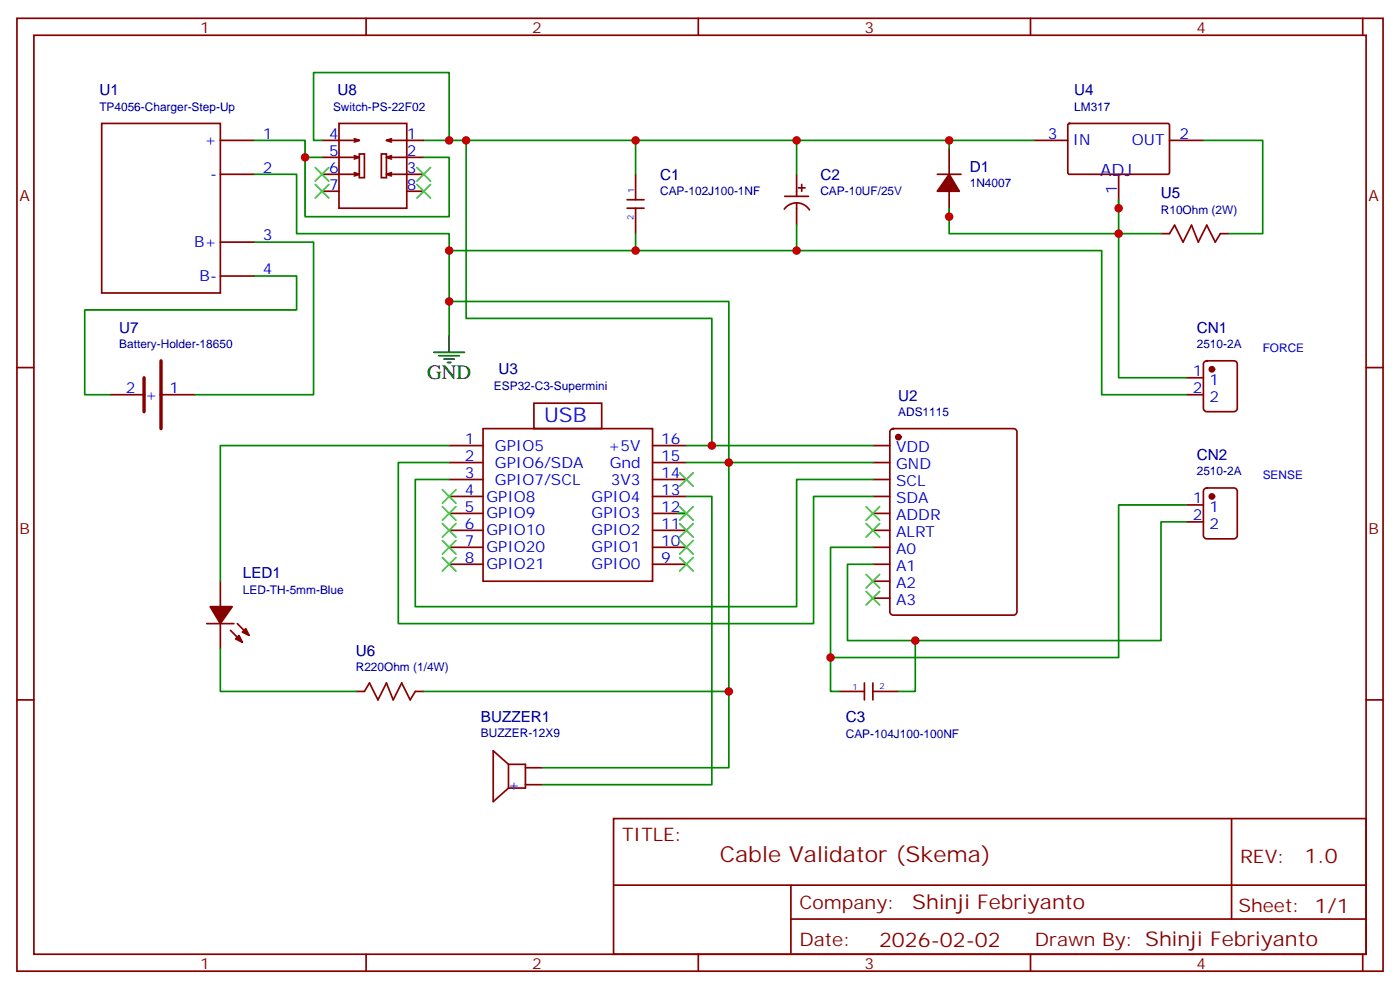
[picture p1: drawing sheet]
<svg xmlns="http://www.w3.org/2000/svg" width="291mm" height="206mm" viewBox="0 0 291 206" stroke-linecap="round" stroke-linejoin="round" font-family="sans-serif">
<g fill="none" stroke="#870000" stroke-width=".35">
<path d="M3.5 3.8h284.4v198.3h-284.4zM7.1 7.3h277.2v191.2h-277.2zM76.2 3.8v3.5M145.3 3.8v3.5M214.5 3.8v3.5M283.6 3.8v3.5M21.2 25.7h24.7v35.3h-24.7zM45.9 29.2h7M45.9 36.3h7M67 39.8h3.6M70.6 25.7h14.1v17.6h-14.1zM73.7 28.9l1.1 .3h-7.8"/>
<path d="M73.7 32.4l1.1 .3h-7.8M73.7 35.9l1.1 .4h-7.8M74.8 32h1v5h-1zM74.8 29.2l-1.1 .4M74.8 32.7l-1.1 .4M74.8 36.3l-1.1 .3M79.4 32h1v5h-1zM80.4 29.2l1.1 .4M80.4 32.7l1.1 .4M80.4 36.3l1.1 .3M81.5 28.9l-1.1 .3h7.8M81.5 32.4l-1.1 .3h7.8"/>
<path d="M81.5 35.9l-1.1 .4h7.8M84.7 39.8h3.5M132.3 36.3v5.3M165.8 36.3v4.6M166.2 39.1h1.4M166.9 38.4v1.4M195.1 36.3h4.9M197.6 31v5.3M197.6 39.8v5.3M215.2 29.2h7M222.3 25.9l.3-.2h20.6l.2 .3v10.1l-.3 .2-20.7-.1-.2-.3zM232.8 36.3v7"/>
<path d="M243.4 29.2h7.1M45.9 50.4h7M45.9 57.4h7M130.5 41.6h3.6M130.5 43.3h3.6M132.3 43.3v5.3M163.2 43.5a3.2 3.2 0 0 1 5.3 .2M163.3 40.9h5M165.8 42.3v4.5M241.7 48.6h1.7l1.1-1.8 1.7 3.6 1.8-3.6 1.4 3.6 1.8-3.6 1.7 3.6 1.1-1.8h1.8M3.5 76.5h3.6M246.9 78.6h3.6"/>
<path d="M250.7 75.3l.5-.2h5.6a.71 .71 0 0 1 .7 .7v9.1a.76 .76 0 0 1-.7 .8h-5.6a.76 .76 0 0 1-.7-.8v-9.1zM284.3 76.5h3.6M22.9 82.1h7.1M33.5 82.1h7.1M93.5 92.7h7M93.5 96.2h7M93.5 99.8h7M100.5 89.2h35.3v31.7h-35.3zM111.1 83.9h14.1v5.3h-14.1zM135.8 92.7h7.1M135.8 96.2h7.1M135.8 99.8h7.1"/>
<path d="M181.7 92.7h3.5M181.7 96.2h3.5M181.7 99.8h3.5M185.4 89.4l.5-.2h25.1a.71 .71 0 0 1 .7 .7v37.4a.76 .76 0 0 1-.7 .7h-25.1a.76 .76 0 0 1-.7-.7v-37.4zM246.9 82.1h3.6M93.5 103.3h7M93.5 106.8h7M93.5 110.3h7M93.5 113.9h7M93.5 117.4h7M135.8 103.3h7.1M135.8 106.8h7.1"/>
<path d="M135.8 110.3h7.1M135.8 113.9h7.1M135.8 117.4h7.1M181.7 103.3h3.5M181.7 106.8h3.5M181.7 110.3h3.5M181.7 113.9h3.5M181.7 117.4h3.5M246.9 105.1h3.6M246.9 108.6h3.6M250.7 101.7l.5-.2h5.6a.71 .71 0 0 1 .7 .7v9.2a.76 .76 0 0 1-.7 .7h-5.6a.76 .76 0 0 1-.7-.7v-9.2zM45.9 120.9v5.3"/>
<path d="M45.9 129.8v5.2M181.7 120.9h3.5M181.7 124.5h3.5M3.5 145.6h3.6M74.1 143.9h1.7l1.1-1.8 1.8 3.5 1.7-3.5 1.4 3.5 1.8-3.5 1.8 3.5 1-1.7h1.8M105.8 159h3.6v5h-3.6M105.8 159v5M105.8 159l-3.1-2.8v10.6l3.1-2.8M109.4 159.7h3.5M174.6 143.9h5.3M179.9 142.1v3.5M181.7 143.9h5.3"/>
<path d="M181.7 142.1v3.5M284.3 145.6h3.6M109.4 163.3h3.5M127.7 170.3h156.6v28.2h-156.6zM256.3 170.3v20.9M76.2 198.5v3.6M127.7 184.2h156.5M145.3 198.5v3.6M164.6 191.2h119.6M164.6 184.2v14.1M214.5 198.5v3.6M283.6 198.5v3.6"/>
</g>
<g fill="#870000" stroke="#870000" stroke-width=".35">
<path d="M197.6 36.3l2.1 3.5h-4.6z"/>
<path d="M49 132.9l.7-.7 .7 1.4z"/>
<path d="M51.2 130.8l.7 1.4-1.5-.7z"/>
<path d="M48 131.2l1.4 1.4z"/>
<path d="M49.4 129.8l1.4 1.4z"/>
<path d="M43 129.8h5.7z"/>
<path d="M43.7 126.2h4.6l-2.4 3.6z"/>
<circle cx="187" cy="90.9" r=".53"/>
<circle cx="252.2" cy="103.3" r=".53"/>
<circle cx="252.2" cy="76.8" r=".53"/>
</g>
<g fill="none" stroke="#008700" stroke-width=".35">
<path d="M52.9 36.3h8.8v12.3h31.8v14.1h58.2v33.5h-8.8M52.9 29.2h10.6v3.5h3.5M63.5 32.7v12.4h30v-12.4h-5.3M67 29.2h-1.7v-14.1h28.2v14.1M88.2 29.2h8.8v37.1h51.2v26.4h-5.3M97 29.2h35.3M132.3 36.3v-7.1h33.5v7.1M165.8 29.2h31.8v1.8M197.6 29.2h17.6M250.5 29.2h12.3v19.4h-7M52.9 57.4h8.8v7.1h-44.1v17.6h5.3M52.9 50.4h12.4v31.7h-24.7"/>
<path d="M93.5 52.1h38.8M165.8 46.8v5.3h-33.5v-3.5M165.8 52.1h63.5v30h17.6M232.8 41.6v7h-35.2v-5.3M241.7 48.6h-8.9v30h14.1M93.5 62.7v7.1M93.5 99.8h-7.1v26.4h79.4v-26.4h15.9M93.5 96.2h-10.6v33.6h86.4v-26.5h12.4M93.5 92.7h-47.6v28.2M148.2 92.7h33.5M181.7 96.2h-30v63.5h-38.8M141.1 106.8h1.8"/>
<path d="M142.9 103.3h5.3v60h-35.3M246.9 108.6h-5.2v24.7h-65.3v-15.9h5.3M246.9 105.1h-14.1v31.7h-59.9v-22.9h8.8M45.9 135v8.9h28.2M172.9 136.8v7.1h1.7M190.5 133.3v10.6h-3.5M88.2 143.9h63.5"/>
</g>
<g fill="none" stroke="#3c3" stroke-width=".35">
<path d="M65.6 34.9l2.8 2.8M65.6 38.4l2.8 2.8M68.4 34.9l-2.8 2.8M68.4 38.4l-2.8 2.8M86.8 34.9l2.8 2.8M86.8 38.4l2.8 2.8M89.6 34.9l-2.8 2.8M89.6 38.4l-2.8 2.8M141.5 98.4l2.8 2.8M144.3 98.4l-2.8 2.8M92.1 101.9l2.8 2.8M92.1 105.4l2.8 2.8"/>
<path d="M92.1 108.9l2.8 2.9M92.1 112.5l2.8 2.8M92.1 116l2.8 2.8M94.9 101.9l-2.8 2.8M94.9 105.4l-2.8 2.8M94.9 108.9l-2.8 2.9M94.9 112.5l-2.8 2.8M94.9 116l-2.8 2.8M141.5 108.9l2.8 2.9M141.5 112.5l2.8 2.8M141.5 116l2.8 2.8M141.5 105.4l2.8 2.8"/>
<path d="M144.3 108.9l-2.8 2.9M144.3 112.5l-2.8 2.8M144.3 116l-2.8 2.8M144.3 105.4l-2.8 2.8M180.3 105.4l2.8 2.8M180.3 108.9l2.8 2.9M180.3 119.5l2.8 2.8M183.1 105.4l-2.8 2.8M183.1 108.9l-2.8 2.9M183.1 119.5l-2.8 2.8M180.3 123l2.8 2.9M183.1 123l-2.8 2.9"/>
</g>
<path d="M30 78.6v7.1M33.5 75.1v14.1" fill="none" stroke="#870000" stroke-width=".71"/>
<path d="M90.3 73.3h6.4M91.4 74h4.2M92.4 74.7h2.1M93.1 75.4h.7M93.5 69.8v3.5" fill="none" stroke="#000" stroke-width=".35"/>
<g fill="#c00">
<circle cx="165.8" cy="29.2" r=".88"/>
<circle cx="197.6" cy="29.2" r=".88"/>
<circle cx="148.2" cy="92.7" r=".88"/>
<circle cx="151.7" cy="96.2" r=".88"/>
<circle cx="197.6" cy="45.1" r=".88"/>
<circle cx="232.8" cy="43.3" r=".88"/>
<circle cx="232.8" cy="48.6" r=".88"/>
<circle cx="165.8" cy="52.1" r=".88"/>
<circle cx="172.9" cy="136.8" r=".88"/>
<circle cx="190.5" cy="133.3" r=".88"/>
<circle cx="132.3" cy="29.2" r=".88"/>
<circle cx="97" cy="29.2" r=".88"/>
<circle cx="132.3" cy="52.1" r=".88"/>
<circle cx="93.5" cy="52.1" r=".88"/>
<circle cx="151.7" cy="143.9" r=".88"/>
<circle cx="93.5" cy="29.2" r=".88"/>
<circle cx="63.5" cy="32.7" r=".88"/>
<circle cx="93.5" cy="62.7" r=".88"/>
</g>
<text font-size="4.6" fill="#800" x="149.8" y="179.3">Cable Validator (Skema)</text>
<text font-size="4.2" x="88.9" y="79">GND</text>
<text font-size="4.2" fill="#00f" x="113.2" y="87.8">USB</text>
<g font-size="4.2" fill="#800">
<text x="271.5" y="179.6">1.0</text>
<text x="189.9" y="189.1">Shinji Febriyanto</text>
<text x="183" y="196.9">2026-02-02</text>
</g>
<g font-size="3.9" fill="#800">
<text x="129.5" y="174.9">TITLE:</text>
<text x="258.1" y="179.6">REV:</text>
<text x="166.4" y="189.1">Company:</text>
<text x="257.7" y="189.7">Sheet: 1/1</text>
<text x="166.4" y="196.8">Date:</text>
<text x="215.4" y="196.9">Drawn By: Shinji Febriyanto</text>
</g>
<text font-size="3.5" fill="#00f" x="229" y="36.6">ADJ</text>
<g font-size="3.2" fill="#800">
<text x="41.6" y="6.8">1</text>
<text x="110.8" y="6.8">2</text>
<text x="179.9" y="6.8">3</text>
<text x="249.1" y="6.8">4</text>
<text x="4.1" y="41.9">A</text>
<text x="284.9" y="41.9">A</text>
<text x="4.1" y="111.1">B</text>
<text x="284.9" y="111.1">B</text>
<text x="41.6" y="201.5">1</text>
<text x="110.8" y="201.5">2</text>
<text x="179.9" y="201.5">3</text>
<text x="249.1" y="201.5">4</text>
</g>
<g font-size="3.2" fill="#000080">
<text x="20.7" y="19.8">U1</text>
<text x="70.2" y="19.8">U8</text>
<text x="223.6" y="19.9">U4</text>
<text x="201.8" y="35.7">D1</text>
<text x="137.4" y="37.5">C1</text>
<text x="170.8" y="37.4">C2</text>
<text x="241.6" y="41.3">U5</text>
<text x="24.8" y="69.3">U7</text>
<text x="249.1" y="69.3">CN1</text>
<text x="103.7" y="77.9">U3</text>
<text x="187" y="83.4">U2</text>
<text x="249.1" y="95.7">CN2</text>
<text x="50.6" y="120.3">LED1</text>
<text x="74.1" y="136.5">U6</text>
<text x="100.1" y="150.3">BUZZER1</text>
<text x="176" y="150.3">C3</text>
</g>
<g font-size="3.2" fill="#00f">
<text x="54.7" y="28.9">1</text>
<text x="68.5" y="28.9">4</text>
<text x="84.7" y="28.9">1</text>
<text x="218.1" y="28.9">3</text>
<text x="245.5" y="28.9">2</text>
<text x="42.6" y="30.3">+</text>
<text x="54.7" y="35.9">2</text>
<text x="68.5" y="35.9">6</text>
<text x="68.5" y="32.4">5</text>
<text x="84.7" y="35.9">3</text>
<text x="84.7" y="32.4">2</text>
<text x="223.3" y="30.3">IN</text>
<text x="235.6" y="30.3">OUT</text>
<text x="43.7" y="37.3">-</text>
<text x="68.5" y="39.4">7</text>
<text x="84.7" y="39.4">8</text>
<text x="232.5" y="40.4" transform="rotate(-90 232.5 40.4)">1</text>
<text x="40.4" y="51.4">B+</text>
<text x="54.7" y="50">3</text>
<text x="41.5" y="58.5">B-</text>
<text x="54.7" y="57.1">4</text>
<text x="26.2" y="81.8">2</text>
<text x="30.2" y="83.2">+</text>
<text x="35.3" y="81.8">1</text>
<text x="248.3" y="78.2">1</text>
<text x="248.3" y="81.8">2</text>
<text x="251.8" y="80">1</text>
<text x="251.8" y="83.5">2</text>
<text x="96.8" y="92.4">1</text>
<text x="96.8" y="95.9">2</text>
<text x="103" y="93.8">GPIO5</text>
<text x="126.6" y="93.8">+5V</text>
<text x="137.6" y="95.9">15</text>
<text x="137.6" y="92.4">16</text>
<text x="186.5" y="94.1">VDD</text>
<text x="96.8" y="99.4">3</text>
<text x="103" y="97.3">GPIO6/SDA</text>
<text x="103" y="100.8">GPIO7/SCL</text>
<text x="126.9" y="97.3">Gnd</text>
<text x="127.1" y="100.8">3V3</text>
<text x="137.6" y="99.4">14</text>
<text x="186.5" y="97.6">GND</text>
<text x="186.5" y="101.2">SCL</text>
<text x="96.8" y="102.9">4</text>
<text x="96.8" y="106.5">5</text>
<text x="101.2" y="104.4">GPIO8</text>
<text x="101.2" y="107.9">GPIO9</text>
<text x="123.1" y="107.9">GPIO3</text>
<text x="123.1" y="104.4">GPIO4</text>
<text x="137.6" y="106.5">12</text>
<text x="137.6" y="102.9">13</text>
<text x="186.5" y="104.7">SDA</text>
<text x="248.3" y="104.7">1</text>
<text x="251.8" y="106.5">1</text>
<text x="96.8" y="110">6</text>
<text x="96.8" y="113.5">7</text>
<text x="101.2" y="111.4">GPIO10</text>
<text x="123.1" y="111.4">GPIO2</text>
<text x="137.6" y="113.5">10</text>
<text x="137.6" y="110">11</text>
<text x="186.5" y="108.2">ADDR</text>
<text x="186.5" y="111.8">ALRT</text>
<text x="248.3" y="108.2">2</text>
<text x="251.8" y="110">2</text>
<text x="96.8" y="117.1">8</text>
<text x="101.2" y="114.9">GPIO20</text>
<text x="101.2" y="118.5">GPIO21</text>
<text x="123.1" y="118.5">GPIO0</text>
<text x="123.1" y="114.9">GPIO1</text>
<text x="137.6" y="117.1">9</text>
<text x="186.5" y="115.3">A0</text>
<text x="186.5" y="118.8">A1</text>
<text x="186.5" y="122.3">A2</text>
<text x="186.5" y="125.9">A3</text>
<text x="105.7" y="164.3">+</text>
</g>
<g font-size="2.5" fill="#000080">
<text x="20.7" y="23.1">TP4056-Charger-Step-Up</text>
<text x="69.3" y="23.1">Switch-PS-22F02</text>
<text x="223.6" y="23">LM317</text>
<text x="137.4" y="40.7">CAP-102J100-1NF</text>
<text x="170.8" y="40.6">CAP-10UF/25V</text>
<text x="201.8" y="38.9">1N4007</text>
<text x="241.6" y="44.4">R10Ohm (2W)</text>
<text x="24.8" y="72.5">Battery-Holder-18650</text>
<text x="249.1" y="72.4">2510-2A</text>
<text x="102.8" y="81.1">ESP32-C3-Supermini</text>
<text x="187" y="86.5">ADS1115</text>
<text x="249.1" y="98.9">2510-2A</text>
<text x="50.6" y="123.5">LED-TH-5mm-Blue</text>
<text x="74.1" y="139.7">R220Ohm (1/4W)</text>
<text x="100.1" y="153.4">BUZZER-12X9</text>
<text x="176" y="153.5">CAP-104J100-100NF</text>
</g>
<g font-size="2.5" fill="#00f">
<text x="262.8" y="73.3">FORCE</text>
<text x="262.8" y="99.8">SENSE</text>
</g>
<g font-size="1.8" fill="#00f">
<text x="132" y="40.2" transform="rotate(-90 132 40.2)">1</text>
<text x="131.9" y="45.8" transform="rotate(-90 131.9 45.8)">2</text>
<text x="177.4" y="143.6">1</text>
<text x="183.1" y="143.4">2</text>
</g>
</svg>
